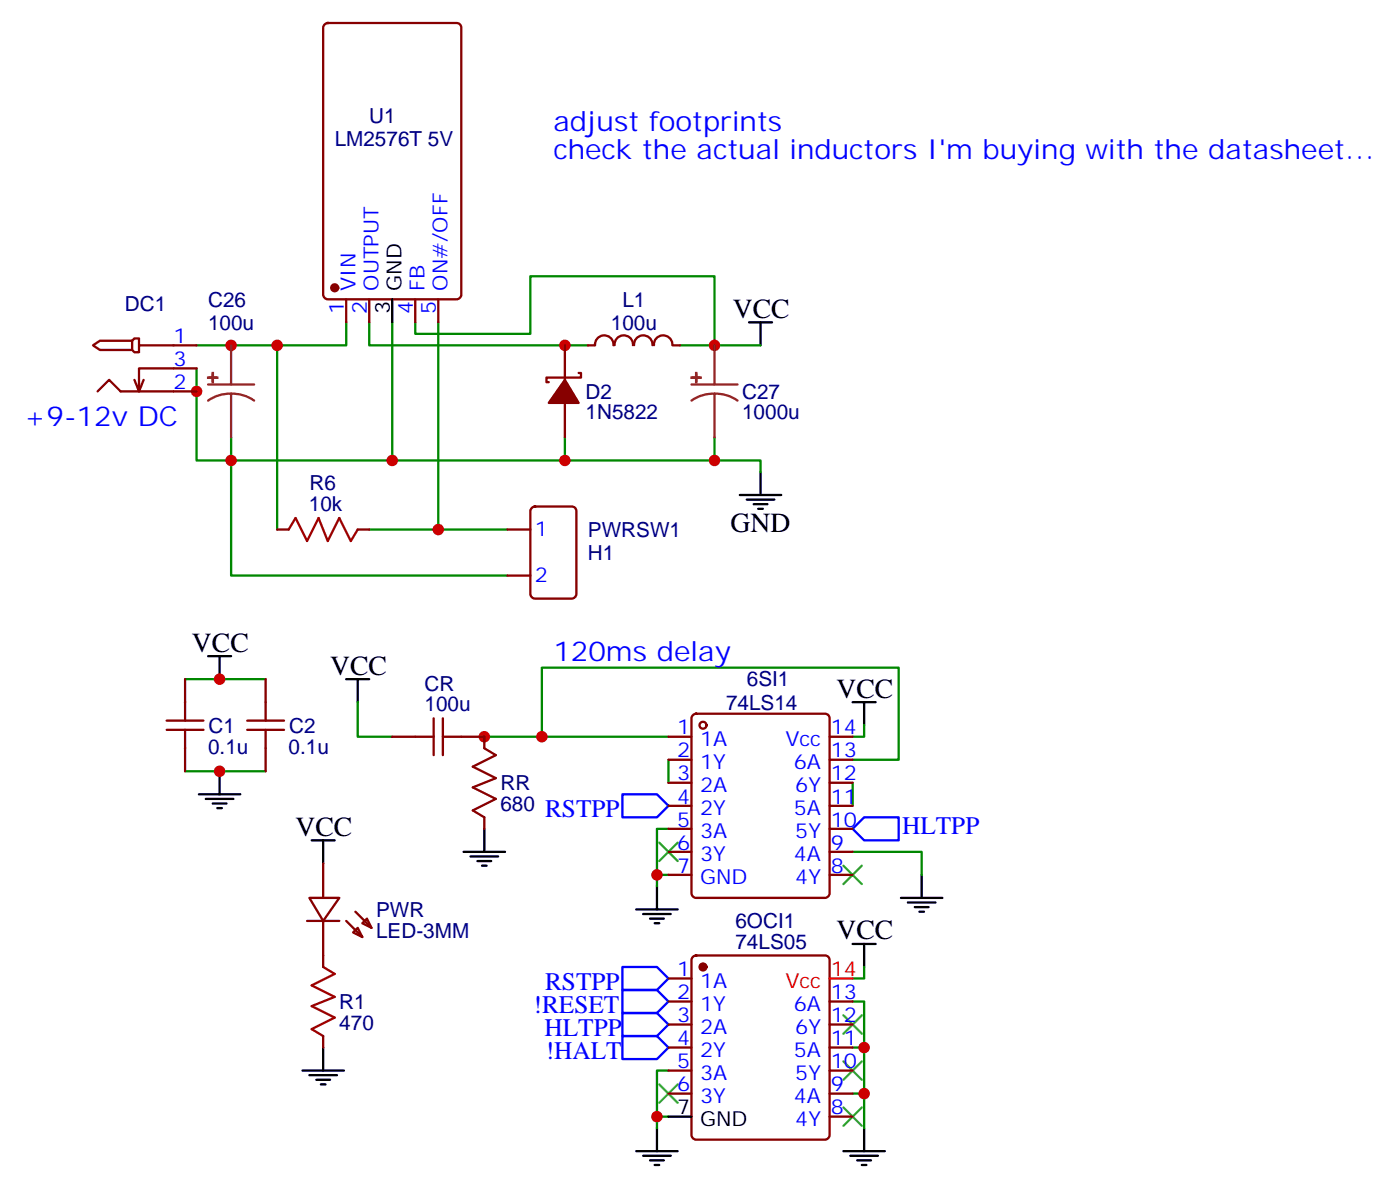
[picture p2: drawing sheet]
<svg xmlns="http://www.w3.org/2000/svg" width="215mm" height="182mm" viewBox="0 0 215 182" stroke-linecap="round" stroke-linejoin="round" font-family="sans-serif">
<g fill="none" stroke="#000" stroke-width=".35">
<path d="M114.8 49.4h3.5M116.6 49.4v3.5M113.4 75.8h6.3M114.4 76.6h4.3M115.5 77.3h2.1M116.2 78h.7M116.6 72.3v3.5M31.9 100.5h3.5M33.7 100.5v3.6M33.7 118.2v3.5M53.1 104.1h3.5M54.8 104.1v3.5"/>
<path d="M130.7 107.6h3.5M132.4 107.6v3.5M30.5 121.7h6.3M31.5 122.4h4.3M32.6 123.1h2.1M33.3 123.8h.7M47.8 128.8h3.5M49.5 128.8v3.5M71 130.5h6.4M72.1 131.2h4.2M73.2 131.9h2.1M73.9 132.6h.7"/>
<path d="M74.2 127v3.5M97.5 139.3h6.4M100.7 135.8v3.5M138.1 137.6h6.3M139.1 138.3h4.3M140.2 139h2.1M140.9 139.7h.7M141.3 134.1v3.5M98.6 140.1h4.2M99.6 140.8h2.1M100.3 141.5h.7M130.7 144.6h3.5"/>
<path d="M132.4 144.6v3.6M46.4 164h6.3M47.4 164.7h4.2M48.5 165.5h2.1M49.2 166.2h.7M49.5 160.5v3.5M97.5 176.4h6.4M98.6 177.1h4.2M99.6 177.8h2.1M100.3 178.5h.7M100.7 172.9v3.5M129.3 176.4h6.3"/>
<path d="M130.3 177.1h4.2M131.4 177.8h2.1M132.1 178.5h.7M132.4 172.9v3.5"/>
</g>
<g fill="none" stroke="#008700" stroke-width=".35">
<path d="M30.1 56.4v14.2h79.4v-3.6M42.5 52.9v28.2M53.1 49.4v3.5h-23M56.6 49.4v3.5h33.5M60.1 49.4v21.2M63.6 49.4v1.8h17.7v-8.9h28.2v10.6h-5.3M67.2 49.4v31.7h-10.6M109.5 52.9h7.1M35.4 67v21.2h42.4M86.6 67v3.6M109.5 70.6h7.1v1.7M67.2 81.1h10.6"/>
<path d="M28.4 104.1h12.3M28.4 118.2h12.3M54.8 107.6v5.3h5.3M74.2 112.9h28.2M83 112.9v-10.6h54.7v14.1h-7M102.4 116.4v3.5M130.7 119.9v3.6M132.4 111.1v1.8h-1.7M102.4 134.1h-1.7v1.7M102.4 127h-1.7v7.1M130.7 130.5h10.6v3.6M130.7 153.5h1.7v19.4"/>
<path d="M132.4 148.2v1.7h-1.7M102.4 171.1h-1.7v1.8M102.4 164h-1.7v7.1M130.7 160.5h1.7M130.7 167.6h1.7"/>
</g>
<path d="M95.4 121.7h5.3l1.7 1.8-1.7 1.7h-5.3zM130.7 127l1.7-1.8h5.3v3.6h-5.3zM95.4 151.7h5.3l1.7 1.8-1.7 1.7h-5.3zM95.4 158.7h5.3l1.7 1.8-1.7 1.8h-5.3zM95.4 148.2h5.3l1.7 1.7-1.7 1.8h-5.3zM95.4 155.2h5.3l1.7 1.8-1.7 1.7h-5.3z" fill="none" stroke="#00f" stroke-width=".35"/>
<path d="M101 129.1l2.9 2.8M103.9 129.1l-2.9 2.8M129.3 132.6l2.8 2.9M132.1 132.6l-2.8 2.9M129.3 155.6l2.8 2.8M132.1 155.6l-2.8 2.8M101 166.2l2.9 2.8M103.9 166.2l-2.9 2.8M129.3 169.7l2.8 2.8M129.3 162.6l2.8 2.9M132.1 169.7l-2.8 2.8M132.1 162.6l-2.8 2.9" fill="none" stroke="#3c3" stroke-width=".35"/>
<g fill="#c00">
<circle cx="109.5" cy="70.6" r=".88"/>
<circle cx="67.2" cy="81.1" r=".88"/>
<circle cx="86.6" cy="70.6" r=".88"/>
<circle cx="35.4" cy="70.6" r=".88"/>
<circle cx="60.1" cy="70.6" r=".88"/>
<circle cx="42.5" cy="52.9" r=".88"/>
<circle cx="30.1" cy="60" r=".88"/>
<circle cx="35.4" cy="52.9" r=".88"/>
<circle cx="100.7" cy="134.1" r=".88"/>
<circle cx="33.7" cy="104.1" r=".88"/>
<circle cx="33.7" cy="118.2" r=".88"/>
<circle cx="132.4" cy="167.6" r=".88"/>
<circle cx="74.2" cy="112.9" r=".88"/>
<circle cx="83" cy="112.9" r=".88"/>
<circle cx="132.4" cy="160.5" r=".88"/>
<circle cx="100.7" cy="171.1" r=".88"/>
<circle cx="109.5" cy="52.9" r=".88"/>
<circle cx="86.6" cy="52.9" r=".88"/>
</g>
<g fill="none" stroke="#870000" stroke-width=".35">
<path d="M25.5 110.4h5.7M25.5 111.8h5.7M28.4 104.1v6.3M28.4 111.8v6.4M37.9 110.4h5.6M37.9 111.8h5.6M40.7 104.1v6.3M40.7 111.8v6.4M60.1 112.9h6.4M66.5 110.1v5.6M67.9 110.1v5.6M67.9 112.9h6.3v1.8l1.8 1-3.5 1.8 3.5 1.7-3.5 1.4 3.5 1.8-3.5 1.8 1.7 1v1.8"/>
<path d="M106.2 109.6l.5-.2h19.7a.71 .71 0 0 1 .7 .7v26.8a.76 .76 0 0 1-.7 .7h-19.7a.76 .76 0 0 1-.7-.7v-26.8z"/>
</g>
<circle cx="107.7" cy="111.1" r=".53" fill="#fff" stroke="#870000" stroke-width=".35"/>
<g fill="none" stroke="#870000" stroke-width=".35">
<path d="M49.8 3.7l.4-.2h19.8a.71 .71 0 0 1 .7 .7v41a.76 .76 0 0 1-.7 .7h-19.8a.76 .76 0 0 1-.7-.7v-41zM14.3 52.9l1-.7h4.9v1.4h-4.9zM15 60l1.7-1.8 1.8 1.8h11.6M20.2 52.2l.4-.3h.7v2.1h-.7l-.4-.4M21.3 52.9h8.8M22 58.2l-.7 1.8M30.1 56.4h-8.8v3.6l-.7-1.8M53.1 45.9v3.5M56.6 45.9v3.5M63.6 45.9v3.5M67.2 45.9v3.5M86.6 52.9v5.3"/>
<path d="M88.7 57.1h.3v.8h-5.3v.7h.4M90.1 52.9h1.1M91.2 52.9a1.41 1.41 0 0 1 1.4-1.5 1.41 1.41 0 0 1 1.4 1.5M94.2 52.9a1.41 1.41 0 0 1 1.4-1.5 1.41 1.41 0 0 1 1.4 1.5M97.2 52.9a1.41 1.41 0 0 1 1.4-1.5 1.41 1.41 0 0 1 1.4 1.5M100.2 52.9a1.41 1.41 0 0 1 1.4-1.5 1.41 1.41 0 0 1 1.4 1.5M103.2 52.9h1M81.5 77.8l.5-.2h5.6a.71 .71 0 0 1 .7 .7v12.7a.76 .76 0 0 1-.7 .7h-5.6a.76 .76 0 0 1-.7-.7v-12.7zM86.6 61.7v5.3M42.5 81.1h1.7M54.8 81.1h1.8M77.8 81.1h3.5"/>
<path d="M77.8 88.2h3.5M102.4 112.9h3.6M102.4 116.4h3.6M102.4 119.9h3.6M127.1 112.9h3.6M127.1 116.4h3.6M127.1 119.9h3.6M47.4 137.6h4.6l-2.5 3.5zM49.5 132.3v5.3M54.5 139.7l2.4 2.5M102.4 123.5h3.6M102.4 127h3.6"/>
<path d="M102.4 130.5h3.6M102.4 134.1h3.6M127.1 123.5h3.6M127.1 127h3.6M127.1 130.5h3.6M127.1 134.1h3.6M47.1 141.1h4.9M49.5 141.1v7.1M49.5 158.7v1.8M53.1 141.1l2.4 2.5M54.1 142.9l.7-.7 .7 1.4zM55.5 141.5l.7-.7 .7 1.4z"/>
<path d="M102.4 149.9h3.6M102.4 153.5h3.6M102.4 157h3.6M106.2 146.6l.5-.2h19.7a.71 .71 0 0 1 .7 .7v26.8a.76 .76 0 0 1-.7 .7h-19.7a.76 .76 0 0 1-.7-.7v-26.8zM127.1 153.5h3.6M127.1 157h3.6M102.4 160.5h3.6M102.4 164h3.6M102.4 167.6h3.6M127.1 160.5h3.6M127.1 164h3.6M127.1 167.6h3.6"/>
<path d="M127.1 171.1h3.6"/>
</g>
<g fill="#870000" stroke="#870000" stroke-width=".35">
<path d="M86.6 58.2l2.1 3.5h-4.6z"/>
<circle cx="107.7" cy="148.2" r=".53"/>
<circle cx="51.3" cy="44.1" r=".53"/>
</g>
<path d="M60.1 45.9v3.5M102.4 171.1h3.6" fill="none" stroke="#000" stroke-width=".35"/>
<path d="M127.1 149.9h3.6" fill="none" stroke="#f00" stroke-width=".35"/>
<path d="M44.2 81.1l1.1-1.7 1.8 3.5 1.7-3.5 1.4 3.5 1.8-3.5 1.8 3.5 1-1.8M49.5 148.2l1.8 1-3.5 1.8 3.5 1.8-3.5 1.4 3.5 1.7-3.5 1.8 1.7 1" fill="none" stroke="#a10000" stroke-width=".35"/>
<path d="M31.9 58.9h7M35.4 52.9v6M106 58.9h7M109.5 52.9v6M35.4 60.3a5.7 5.7 0 0 1 3.5 1.1M35.4 60.3a5.8 5.8 0 0 0-3.5 1.1M35.4 60.3v6.7M109.5 60.3a5.7 5.7 0 0 1 3.5 1.1M109.5 60.3a5.8 5.8 0 0 0-3.5 1.1M109.5 60.3v6.7" fill="none" stroke="#8c2424" stroke-width=".35"/>
<g fill="#8c2424" stroke="#8c2424" stroke-width=".35">
<path d="M31.9 57.9h1.4z"/>
<path d="M32.6 57.1v1.5z"/>
<path d="M106 57.9h1.4z"/>
<path d="M106.7 57.1v1.5z"/>
</g>
<g font-size="4.2" fill="#00f">
<text x="84.8" y="20.1">adjust footprints</text>
<text x="84.8" y="24.4">check the actual inductors I'm buying with the datasheet...</text>
<text x="3.7" y="65.3">+9-12v DC</text>
<text x="84.8" y="101.3">120ms delay</text>
</g>
<g font-size="4.2">
<text x="112.3" y="48.7">VCC</text>
<text x="112" y="81.5">GND</text>
<text x="29.4" y="99.8">VCC</text>
<text x="50.6" y="103.4">VCC</text>
<text x="128.2" y="106.9">VCC</text>
<text x="45.3" y="128.1">VCC</text>
<text x="128.2" y="143.9">VCC</text>
</g>
<g font-size="3.9" fill="#00f">
<text x="83.5" y="125.2">RSTPP</text>
<text x="138.3" y="127.8">HLTPP</text>
<text x="81.8" y="155.2">!RESET</text>
<text x="83.5" y="151.7">RSTPP</text>
<text x="83.5" y="158.7">HLTPP</text>
<text x="83.6" y="162.2">!HALT</text>
</g>
<g font-size="3.2" fill="#000080">
<text x="51.3" y="22.4">LM2576T 5V</text>
<text x="56.6" y="18.8">U1</text>
<text x="19.2" y="47.6">DC1</text>
<text x="31.9" y="47.1">C26</text>
<text x="95.4" y="47.1">L1</text>
<text x="31.9" y="50.6">100u</text>
<text x="93.6" y="50.6">100u</text>
<text x="89.7" y="64.3">1N5822</text>
<text x="89.7" y="61.1">D2</text>
<text x="113.7" y="64.3">1000u</text>
<text x="113.7" y="61.1">C27</text>
<text x="47.4" y="75.1">R6</text>
<text x="47.3" y="78.3">10k</text>
<text x="90.1" y="82.3">PWRSW1</text>
<text x="90.1" y="85.9">H1</text>
<text x="65.1" y="105.9">CR</text>
<text x="114.5" y="105.2">6SI1</text>
<text x="32" y="112.3">C1</text>
<text x="44.3" y="112.3">C2</text>
<text x="65.1" y="109">100u</text>
<text x="111.3" y="108.9">74LS14</text>
<text x="31.9" y="115.5">0.1u</text>
<text x="44.2" y="115.5">0.1u</text>
<text x="76.7" y="124.3">680</text>
<text x="76.7" y="121.1">RR</text>
<text x="57.6" y="143.7">LED-3MM</text>
<text x="57.6" y="140.5">PWR</text>
<text x="112.7" y="142.1">6OCI1</text>
<text x="112.7" y="145.3">74LS05</text>
<text x="52" y="154.6">R1</text>
<text x="52" y="157.8">470</text>
</g>
<g font-size="3.2" fill="#00f">
<text x="54.5" y="44.6" transform="rotate(-90 54.5 44.6)">VIN</text>
<text x="58" y="44.6" transform="rotate(-90 58 44.6)">OUTPUT</text>
<text x="65.1" y="44.6" transform="rotate(-90 65.1 44.6)">FB</text>
<text x="68.6" y="44.6" transform="rotate(-90 68.6 44.6)">ON#/OFF</text>
<text x="26.6" y="52.6">1</text>
<text x="52.7" y="48.1" transform="rotate(-90 52.7 48.1)">1</text>
<text x="56.2" y="48.1" transform="rotate(-90 56.2 48.1)">2</text>
<text x="63.3" y="48.1" transform="rotate(-90 63.3 48.1)">4</text>
<text x="66.8" y="48.1" transform="rotate(-90 66.8 48.1)">5</text>
<text x="26.6" y="59.6">2</text>
<text x="26.6" y="56.1">3</text>
<text x="82" y="82.2">1</text>
<text x="82" y="89.3">2</text>
<text x="103.8" y="112.5">1</text>
<text x="127.3" y="112.5">14</text>
<text x="103.8" y="116.1">2</text>
<text x="103.8" y="119.6">3</text>
<text x="107.3" y="114.3">1A</text>
<text x="107.3" y="117.8">1Y</text>
<text x="120.4" y="114.3">Vcc</text>
<text x="121.7" y="117.8">6A</text>
<text x="127.3" y="119.6">12</text>
<text x="127.3" y="116.1">13</text>
<text x="103.8" y="123.1">4</text>
<text x="107.3" y="121.4">2A</text>
<text x="107.3" y="124.9">2Y</text>
<text x="121.7" y="124.9">5A</text>
<text x="121.9" y="121.4">6Y</text>
<text x="127.3" y="123.1">11</text>
<text x="103.8" y="126.6">5</text>
<text x="103.8" y="130.2">6</text>
<text x="107.3" y="128.4">3A</text>
<text x="107.3" y="131.9">3Y</text>
<text x="121.7" y="131.9">4A</text>
<text x="121.9" y="128.4">5Y</text>
<text x="127.3" y="130.2">9</text>
<text x="127.3" y="126.6">10</text>
<text x="103.8" y="133.7">7</text>
<text x="107.3" y="135.5">GND</text>
<text x="121.9" y="135.5">4Y</text>
<text x="127.3" y="133.7">8</text>
<text x="103.8" y="149.6">1</text>
<text x="103.8" y="153.1">2</text>
<text x="107.3" y="151.3">1A</text>
<text x="107.3" y="154.9">1Y</text>
<text x="121.7" y="154.9">6A</text>
<text x="127.3" y="153.1">13</text>
<text x="103.8" y="156.6">3</text>
<text x="103.8" y="160.2">4</text>
<text x="107.3" y="158.4">2A</text>
<text x="107.3" y="161.9">2Y</text>
<text x="121.7" y="161.9">5A</text>
<text x="121.9" y="158.4">6Y</text>
<text x="127.3" y="160.2">11</text>
<text x="127.3" y="156.6">12</text>
<text x="103.8" y="163.7">5</text>
<text x="103.8" y="167.2">6</text>
<text x="107.3" y="165.5">3A</text>
<text x="121.9" y="165.5">5Y</text>
<text x="127.3" y="167.2">9</text>
<text x="127.3" y="163.7">10</text>
<text x="107.3" y="169">3Y</text>
<text x="121.7" y="169">4A</text>
<text x="121.9" y="172.5">4Y</text>
<text x="127.3" y="170.7">8</text>
</g>
<g font-size="3.2">
<text x="61.5" y="44.6" transform="rotate(-90 61.5 44.6)">GND</text>
<text x="59.8" y="48.1" transform="rotate(-90 59.8 48.1)">3</text>
<text x="103.8" y="170.7">7</text>
<text x="107.3" y="172.5">GND</text>
</g>
<g font-size="3.2" fill="#f00">
<text x="127.3" y="149.6">14</text>
<text x="120.4" y="151.3">Vcc</text>
</g>
</svg>
